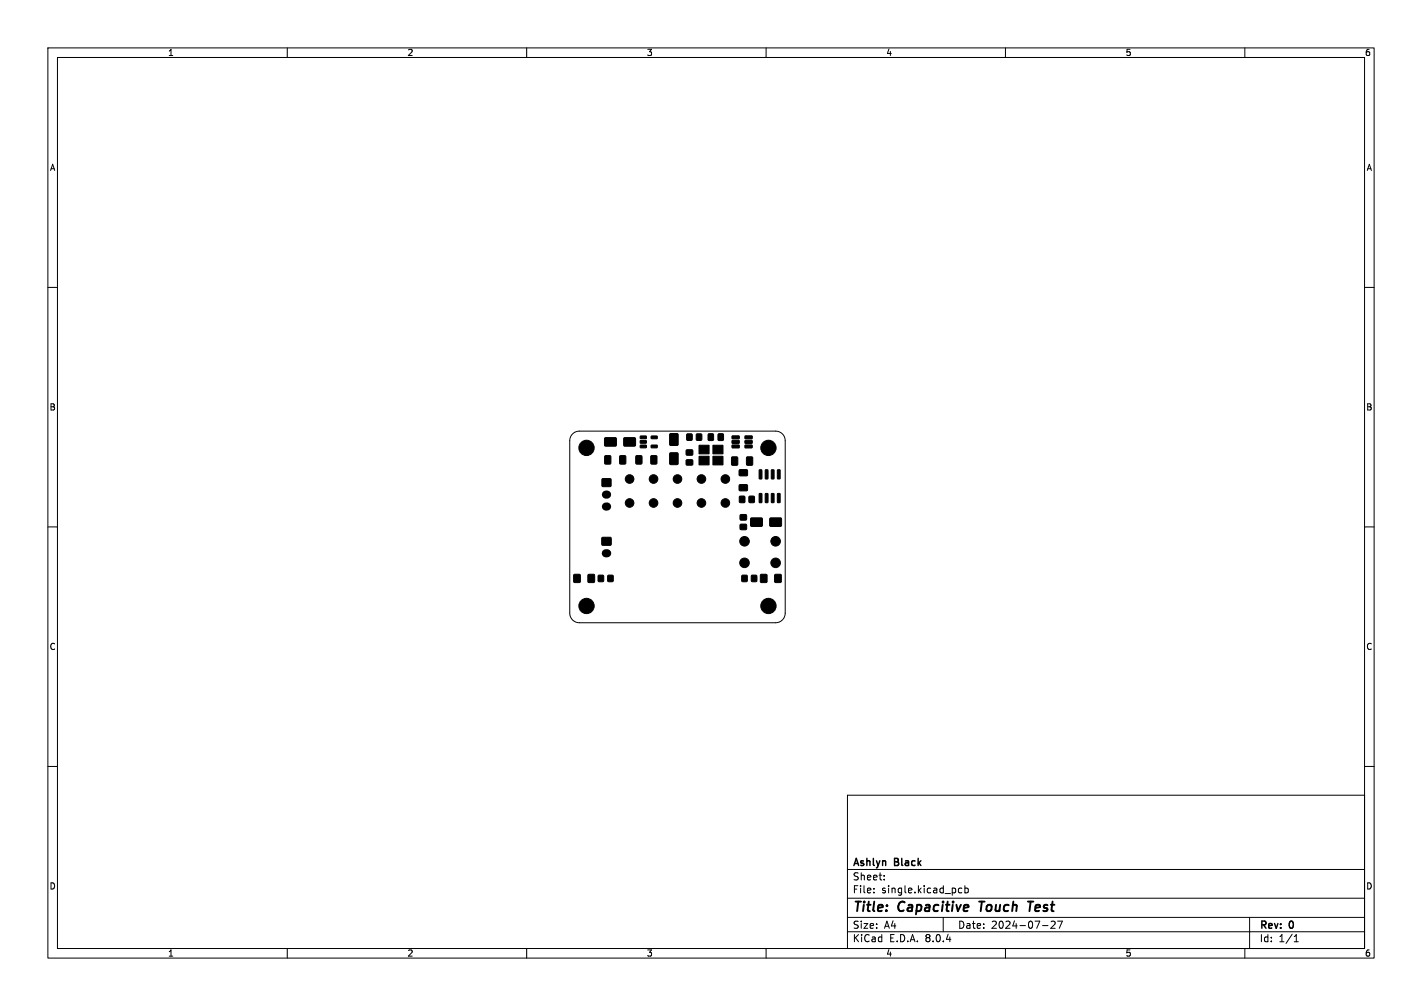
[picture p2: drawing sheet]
<svg xmlns="http://www.w3.org/2000/svg" width="297mm" height="210mm" viewBox="0 0 297 210" stroke-linecap="round" stroke-linejoin="round" font-family="sans-serif">
<g fill="none" stroke="#000" stroke-width=".21">
<path d="M10 10h277v190h-277zM12 12h273v186h-273zM60 10v2M110 10v2M160 10v2M210 10v2M260 10v2M10 60h2M285 60h2M119.6 90.6l.6-.4 .8-.2h41a2 2 0 0 1 2 2v36a2 2 0 0 1-2 2h-41a2 2 0 0 1-2-2v-36l.1-.7zM10 110h2M285 110h2"/>
<path d="M10 160h2M285 160h2M177 166h108v32h-108zM60 198v2M110 198v2M160 198v2M177 194.5h108M177 191.5h108M177 187.5h108M177 181.5h108M182.5 186.3v.1M182.5 185.5v.1"/>
<path d="M184.7 183.6v.1M184.7 182.8v.1M197 191.5v3M200.2 186.1l.3 .3 .4-.1M200.9 185.5l-.4-.1-.3 .3M201.5 185.5l.5-.1 .2 .3-.1 .6h-.6M201.5 184.9v1.5M210 198v2M217.7 193.2h1.2M219.5 192.4l.6-.1 .3 .4-.9 1.1h.9M220.9 192.3h1l-.7 1.5M260 198v2"/>
<path d="M261 191.5v6.5M270.3 196.6h.9M270.3 195.5l.4-.4v1.5"/>
</g>
<path d="M204.5 188.2h1.1M205.1 188.2l-.3 2M214.7 188.2h1.1M215.3 188.2l-.3 2" fill="none" stroke="#000" stroke-width=".4"/>
<g fill="#000" stroke="#000" stroke-width=".21">
<path d="M126.3 95.2h1.2v1.6h-1.2zM125.8 100h1.8v1.5h-1.8zM126.3 91.4h2.4v1.7h-2.4zM129.5 95.2h1.2v1.6h-1.2zM130.3 91.4h2.4v1.7h-2.4zM133.7 91h1.2l.1 .5-1.2 .1zM133.7 92h1.2l.1 .5h-1.2zM133.7 92.9h1.2l.1 .5-1.2 .1zM132.8 95.2h1.2v1.6h-1.2zM136 92.9h1.2l.1 .5-1.2 .1zM136 91h1.2l.1 .5-1.2 .1zM136 95.2h1.2v1.6h-1.2z"/>
<path d="M139.9 90.6h1.7v2.3h-1.7zM139.9 94.6h1.7v2.3h-1.7zM143.5 90.6h1v1.3h-1zM143.3 96h1.4v1.1h-1.4zM143.3 93.9h1.4v1.1h-1.4zM145.5 90.6h1v1.3h-1zM146 95.3h2.1v1.8h-2.1zM146 93h2.1v1.7h-2.1zM147.9 90.6h1.1v1.3h-1.1zM148.9 95.3h2.1v1.8h-2.1zM148.9 93h2.1v1.7h-2.1zM150 90.6h1.1v1.3h-1.1z"/>
<path d="M152.9 91h1.4l.1 .5-1.4 .1zM152.9 92l1.4-.1 .1 .6-1.4 .1zM152.9 92.9h1.4l.1 .5-1.4 .1zM152.8 95.4h1.2v1.7h-1.2zM154.4 98.1h1.7v1.2h-1.7zM155.6 92.9h1.4l.1 .5-1.4 .1zM155.6 92l1.4-.1 .1 .6-1.4 .1zM155.6 91h1.4l.1 .5-1.4 .1zM156 95.4h1.2v1.7h-1.2zM125.7 112.2h1.9v1.6h-1.9zM154.4 101.2h1.7v1.2h-1.7zM154.6 109.5h1.3v1h-1.3z"/>
<path d="M154.6 107.5h1.3v1h-1.3zM154.5 103.6h1v1.3h-1zM156.8 108.2h2.4v1.6h-2.4zM156.5 103.6h1v1.3h-1zM158.6 103l.5 .1v1.8h-.5zM158.6 98.1h.5v1.9l-.5-.1zM159.9 103l.5 .1-.1 1.8h-.5zM159.9 98.1h.5l-.1 1.9-.5-.1zM160.8 108.2h2.4v1.6h-2.4zM161.1 103l.6 .1-.1 1.8h-.5zM161.1 98.1h.6l-.1 1.9-.5-.1zM162.4 103l.5 .1v1.8h-.5z"/>
<path d="M162.4 98.1h.5v1.9l-.5-.1zM119.9 119.9h1.3v1.7h-1.3zM122.8 119.9h1.3v1.7h-1.3zM125 120.1h1v1.3h-1zM127 120.1h1v1.3h-1zM155 120.1h1v1.3h-1zM157 120.1h1v1.3h-1zM158.9 119.9h1.3v1.7h-1.3zM161.8 119.9h1.3v1.7h-1.3z"/>
<circle cx="122.5" cy="93.5" r="1.6"/>
<circle cx="131.5" cy="100" r=".9"/>
<circle cx="136.5" cy="100" r=".9"/>
<circle cx="141.5" cy="100" r=".9"/>
<circle cx="146.5" cy="100" r=".9"/>
<circle cx="151.5" cy="100" r=".9"/>
<circle cx="160.5" cy="93.5" r="1.6"/>
<circle cx="131.5" cy="105" r=".9"/>
<circle cx="136.5" cy="105" r=".9"/>
<circle cx="141.5" cy="105" r=".9"/>
<circle cx="146.5" cy="105" r=".9"/>
<circle cx="151.5" cy="105" r=".9"/>
<circle cx="155.5" cy="113" r="1"/>
<circle cx="155.5" cy="117.5" r="1"/>
<circle cx="162" cy="113" r="1"/>
<circle cx="162" cy="117.5" r="1"/>
<circle cx="122.5" cy="126.5" r="1.6"/>
<circle cx="160.5" cy="126.5" r="1.6"/>
</g>
<path d="M126.5 115.5h.3M126.5 103.2h.3M126.5 105.8h.3" fill="none" stroke="#000" stroke-width="1.7"/>
<g font-size="2.8">
<text x="178" y="190.9">Title:</text>
<text x="187.7" y="190.9">Capacitive</text>
<text x="205.4" y="190.9">Touch</text>
<text x="216.4" y="190.9">Test</text>
</g>
<g font-size="2.1">
<text x="178" y="184">Sheet:</text>
<text x="178" y="181.2">Ashlyn</text>
<text x="186.9" y="181.2">Black</text>
<text x="178" y="186.7">File:</text>
<text x="184.1" y="186.7">single.kicad_pcb</text>
<text x="178" y="196.9">KiCad</text>
<text x="178" y="194.1">Size:</text>
<text x="184.7" y="194.1">A4</text>
<text x="185.7" y="196.9">E.D.A.</text>
<text x="193.3" y="196.9">8.0.4</text>
<text x="200" y="194.1">Date:</text>
<text x="207" y="194.1">2024-07-27</text>
<text x="263" y="194.3">Rev:</text>
<text x="263" y="196.9">Id:</text>
<text x="267.1" y="196.9">1/1</text>
<text x="269.4" y="194.3">0</text>
</g>
<g font-size="1.8">
<text x="35" y="11.9">1</text>
<text x="85" y="11.9">2</text>
<text x="135" y="11.9">3</text>
<text x="185" y="11.9">4</text>
<text x="235" y="11.9">5</text>
<text x="285" y="11.9">6</text>
<text x="10.3" y="35.9">A</text>
<text x="285.4" y="35.9">A</text>
<text x="10.3" y="85.9">B</text>
<text x="285.3" y="85.9">B</text>
<text x="10.3" y="135.9">C</text>
<text x="285.3" y="135.9">C</text>
<text x="10.3" y="185.9">D</text>
<text x="285.3" y="185.9">D</text>
<text x="35" y="199.9">1</text>
<text x="85" y="199.9">2</text>
<text x="135" y="199.9">3</text>
<text x="185" y="199.9">4</text>
<text x="235" y="199.9">5</text>
<text x="285" y="199.9">6</text>
</g>
</svg>
